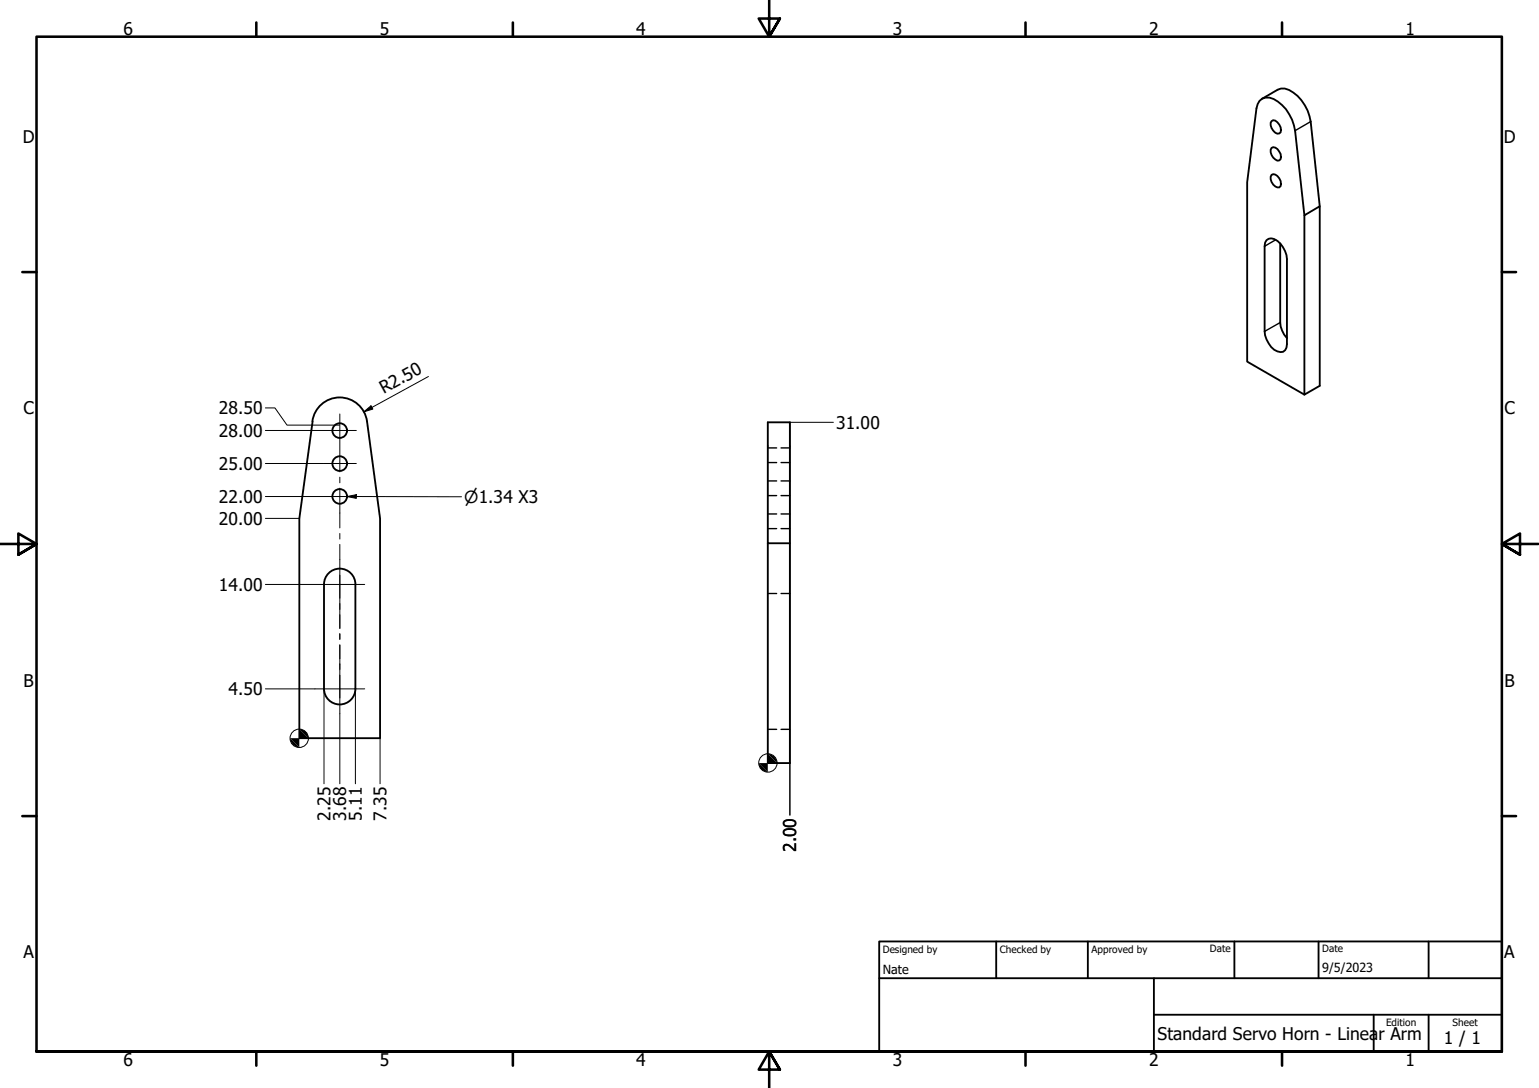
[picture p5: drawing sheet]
<svg xmlns="http://www.w3.org/2000/svg" width="420mm" height="297mm" viewBox="0 0 420 297" stroke-linecap="round" stroke-linejoin="round" font-family="sans-serif">
<!-- layer: Visible (ISO) -->
<g fill="none" stroke="#000" stroke-width=".51">
<path d="M344.6 27l4.2-2.5a3.8 3.8 0 0 1 4.3 .8 12 12 0 0 1 4.7 7.9l2.5 23.1M347.2 33.1a1.46 1.46 0 0 1 2 .9 1.81 1.81 0 0 1 0 2.4 2.18 2.18 0 0 1-2.3-2.2v-.7zM347.2 47.7a1.58 1.58 0 0 1 2 1 1.88 1.88 0 0 1 0 2.5 2.43 2.43 0 0 1-2-3.5zM347.2 40.4a1.55 1.55 0 0 1 2 1 1.81 1.81 0 0 1 0 2.4 2.33 2.33 0 0 1-2.3-2.2v-.7zM356.1 58.8v48.9l4.2-2.4v-49l-4.2 2.5-2.5-23.1a10.8 10.8 0 0 0-7-9 2.92 2.92 0 0 0-3.6 2.9l-2.5 20.2v48.9l15.6 9M345.8 65.6a2.15 2.15 0 0 1 2.9 .2 7.1 7.1 0 0 1 2.6 4.9v23.3a1.81 1.81 0 0 1-.6 1.8 1.81 1.81 0 0 1-2 .1 6.7 6.7 0 0 1-3.5-5.4v-23.3l.2-.9zM349.5 66.5v21.6a7 7 0 0 0 1.8 4.2M85.3 115a7.5 7.5 0 0 1 7.4-6.5 7.5 7.5 0 0 1 7.5 6.5M85.3 115l-3.6 26.5v60h22.1v-60l-3.6-26.5M88.5 159.5a4.3 4.3 0 0 1 4.2-4.3 4.3 4.3 0 0 1 4.3 4.3M88.5 159.6v28.5M97 159.6v28.5"/>
<path d="M209.6 148.3v60h6v-60h-6v-33h6v33M88.5 188a4.3 4.3 0 0 0 4.2 4.3 4.3 4.3 0 0 0 4.3-4.3"/>
<circle cx="92.7" cy="117.6" r="2"/>
<circle cx="92.7" cy="135.5" r="2"/>
<circle cx="92.7" cy="126.6" r="2"/>
</g>
<!-- layer: Visible Narrow (ISO) -->
<path d="M357.8 33.2l-4.2 2.5M348.3 65.5l-3.1 1.7M349.5 88.1l-4.3 2.4" fill="none" stroke="#000" stroke-width=".38"/>
<!-- layer: Hidden (ISO) -->
<g fill="none" stroke="#000" stroke-width=".38">
<path d="M209.6 126.3h2.4M209.6 122.3h2.4M209.6 135.3h2.4M209.6 131.3h2.4M213.2 126.3h2.4M213.2 122.3h2.4M213.2 135.3h2.4M213.2 131.3h2.4M209.6 144.3h2.4M209.6 140.3h2.4M213.2 144.3h2.4M213.2 140.3h2.4"/>
<path d="M209.6 162h2.4M213.2 162h2.4M209.6 199.1h2.4M213.2 199.1h2.4"/>
</g>
<!-- layer: Border (ISO) -->
<g fill="none" stroke="#000" stroke-width=".7">
<path d="M70 6.1v3.9M140 6.1v3.9M210 0v10l-2.9-4.9h5.8l-2.9 4.9 2.9-4.9M280 6.1v3.9M350 6.1v3.9M6.1 74.3h3.9M410 74.3h3.9M0 148.5h10l-5-2.8v5.7l5-2.9-5 2.9M420 148.5h-10l5-2.8v5.7l-5-2.9 5 2.9M6.1 222.8h3.9M410 222.8h3.9M10 287.1v-277.1h400v277.1h-400h400"/>
<path d="M70 287.1v3.8M140 287.1v3.8M212.9 292l-2.9-4.9 2.9 4.9h-5.8l2.9-4.9v9.9M280 287.1v3.8M350 287.1v3.8"/>
</g>
<!-- layer: Title (ISO) -->
<path d="M240 257h170v30.1h-170zM272 257v10.1M297 257v10.1M337 257v10.1M360 257v10.1M390 257v10.1M240 267.1h170M315 277h95M315 267.1v20M375 277v10.1M390 277v10.1" fill="none" stroke="#000" stroke-width=".51"/>
<!-- layer: Dimension (ISO) -->
<g fill="none" stroke="#000" stroke-width=".27">
<path d="M72.5 117.5h15.8M72.5 111.4h2.6l3.3 4.7h14.2M99.3 112.4l2-1.6 .5 .9zM117 102.8l-17.7 9.6M227.5 115.3h-11.9v107.3v-14.3M72.5 135.6h15.8M72.5 126.5h15.8M72.5 159.6h13.5M72.5 141.5h9.2M72.5 188.1h13.5M88.5 188.1v25.9M92.8 194.9v19.1"/>
<path d="M97 188.1v25.9M103.8 201.5v12.5"/>
<circle cx="81.7" cy="201.6" r="2.51"/>
<circle cx="209.6" cy="208.3" r="2.51"/>
</g>
<g fill="#000">
<path d="M99.3 112.4l2-1.6 .5 .9z" fill-rule="evenodd"/>
<path d="M79.2 201.5l2.5 2.6a2.6 2.6 0 0 1-2.5-2.6z" fill-rule="evenodd"/>
<path d="M79.2 201.5h5l-2.5-2.4v5z" fill-rule="evenodd"/>
<path d="M81.7 199.1a2.39 2.39 0 0 1 2.5 2.4z" fill-rule="evenodd"/>
<path d="M207.1 208.3l2.5 2.5a2.49 2.49 0 0 1-2.5-2.5z" fill-rule="evenodd"/>
<path d="M209.6 205.8l2.6 2.5h-5.1l2.5 2.5z" fill-rule="evenodd"/>
<path d="M209.6 205.8a2.6 2.6 0 0 1 2.6 2.5z" fill-rule="evenodd"/>
</g>
<!-- layer: Centerline (ISO) -->
<path d="M92.8 113v15.8M92.8 130.3v1.5M92.8 133.3v10.8M92.8 145.7v1.5M92.8 148.6v23M92.8 173v1.5M92.8 176.1v18.8" fill="none" stroke="#000" stroke-width=".27"/>
<!-- layer: Center Mark (ISO) -->
<path d="M88.3 117.5h9M88.3 135.6h9M88.3 126.5h9M86 159.6h13.6M86 188.1h13.6" fill="none" stroke="#000" stroke-width=".27"/>
<!-- layer: Symbol (ISO) -->
<path d="M94.7 135.6l2.6-.5v1zM94.7 135.6h31.3" fill="none" stroke="#000" stroke-width=".27"/>
<path d="M94.7 135.6l2.6-.5v1z" fill-rule="evenodd" fill="#000"/>
<g font-size="4.8">
<text x="33.7" y="9.6">6</text>
<text x="103.7" y="9.6">5</text>
<text x="173.7" y="9.6">4</text>
<text x="243.7" y="9.6">3</text>
<text x="313.7" y="9.6">2</text>
<text x="383.7" y="9.6">1</text>
<text x="6.2" y="38.9">D</text>
<text x="410.5" y="38.9">D</text>
<text x="104.8" y="107.7" transform="rotate(-29 104.8 107.7)">R2.50</text>
<text x="6.4" y="113.1">C</text>
<text x="59.8" y="113.1">28.50</text>
<text x="410.7" y="113.1">C</text>
<text x="59.8" y="119.3">28.00</text>
<text x="228.3" y="117.1">31.00</text>
<text x="59.8" y="128.3">25.00</text>
<text x="59.8" y="137.3">22.00</text>
<text x="59.8" y="143.3">20.00</text>
<text x="59.8" y="161.3">14.00</text>
<text x="6.4" y="187.4">B</text>
<text x="62.4" y="189.8">4.50</text>
<text x="410.7" y="187.4">B</text>
<text x="90.2" y="224.1" transform="rotate(-90 90.2 224.1)">2.25</text>
<text x="94.5" y="224.1" transform="rotate(-90 94.5 224.1)">3.68</text>
<text x="98.7" y="224.1" transform="rotate(-90 98.7 224.1)">5.11</text>
<text x="105.5" y="224.1" transform="rotate(-90 105.5 224.1)">7.35</text>
<text x="217.4" y="232.6" transform="rotate(-90 217.4 232.6)">2.00</text>
<text x="6.4" y="261.7">A</text>
<text x="410.7" y="261.7">A</text>
<text x="316" y="283.8">Standard Servo Horn - Linea</text>
<text x="376.4" y="283.8">r Arm</text>
<text x="394.2" y="285">1 / 1</text>
<text x="33.7" y="290.9">6</text>
<text x="103.7" y="290.9">5</text>
<text x="173.7" y="290.9">4</text>
<text x="243.7" y="290.9">3</text>
<text x="313.7" y="290.9">2</text>
<text x="383.7" y="290.9">1</text>
</g>
<text font-size="4.6" x="126.7" y="137.3">⌀1.34 X3</text>
<g font-size="3.4">
<text x="241" y="266">Nate</text>
<text x="361" y="265.5">9/5/2023</text>
</g>
<g font-size="2.7">
<text x="241" y="260.1">Designed by</text>
<text x="273" y="260.1">Checked by</text>
<text x="298" y="260.1">Approved by</text>
<text x="330.3" y="260">Date</text>
<text x="361" y="260">Date</text>
<text x="378.4" y="280.1">Edition</text>
<text x="396.6" y="280.1">Sheet</text>
</g>
</svg>
